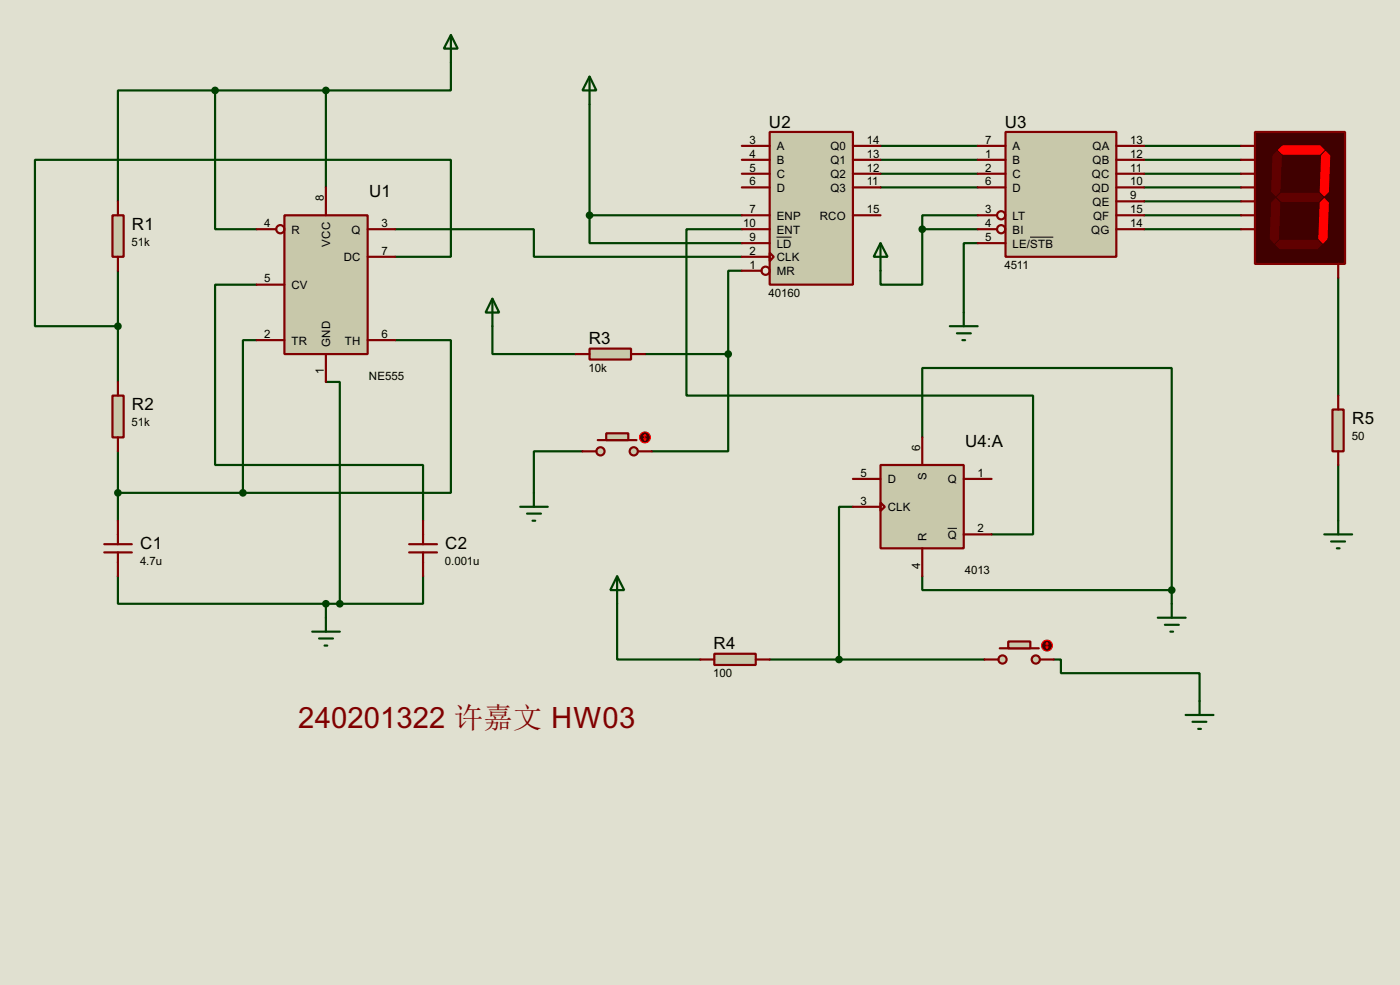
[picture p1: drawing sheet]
<svg xmlns="http://www.w3.org/2000/svg" width="256mm" height="180mm" viewBox="0 0 256 180" stroke-linecap="round" stroke-linejoin="round" font-family="sans-serif">
<path d="M0 0h256.5v180.3h-256.5z" fill="#e0e0d0"/>
<g fill="none" stroke="#004000" stroke-width=".4">
<path d="M39.4 16.6h-17.8v20.3M39.4 16.6v25.4h7.6M39.4 16.6h20.3M59.7 16.6v17.7M82.6 11.5v5.1h-22.9M108 19.1v20.3M108 39.4v5.1h27.9M108 39.4h27.9M161.3 26.7h17.8M161.3 29.3h17.8M161.3 31.8h17.8M161.3 34.3h17.8"/>
<path d="M179.1 39.4h-10.1v2.6M209.6 26.7h17.8M209.6 29.3h17.8M209.6 31.8h17.8M209.6 34.3h17.8M209.6 36.9h17.8M209.6 39.4h17.8M21.6 49.6v20.3M47 52.1h-7.6v33h38.1v10.2M72.4 47h10.2v-17.7h-76.2v30.4h15.2M72.4 42h25.4v5h38.1M90.2 59.7v5.1h15.3"/>
<path d="M135.9 42h-10.1v30.4h63.5v25.4h-7.6M135.9 49.6h-2.5v15.2M169 42v10.1h-7.7v-2.5M169 42h10.1M179.1 44.5h-2.5v12.7M209.6 42h17.8M245.2 50.9v21.5M47 62.3h-2.5v27.9M59.7 69.9h2.6v40.6M72.4 62.3h10.2v27.9h-38.1M118.2 64.8h15.2M133.4 64.8v17.8h-14"/>
<path d="M21.6 82.6v12.7M21.6 90.2h22.9M106.7 82.6h-8.9v7.6M156.3 92.8h-2.6v27.9M169 80.1v-12.7h45.7v40.6M245.2 85.1v10.2M21.6 105.5v5h38.1M59.7 110.5v2.6M59.7 110.5h2.6M77.5 105.5v5h-15.2M113.1 110.5v10.2h15.2M169 105.5v2.5h45.7"/>
<path d="M214.7 108v2.5M141 120.7h39.4M193.1 120.7h1.3v2.5h25.4v5.1"/>
</g>
<path d="M52.1 39.4h15.3v25.4h-15.3z" fill="#c8c8aa" stroke="#800000" stroke-width=".4"/>
<g fill="none" stroke="#800000" stroke-width=".4">
<path d="M59.7 34.3v5.1M47 42h3.6M47 52.1h5.1M67.4 42h5M67.4 47h5M47 62.3h5.1M59.7 64.8v5.1M67.4 62.3h5"/>
<circle cx="51.3" cy="42" r=".75"/>
</g>
<path d="M20.6 39.4h2.1v7.6h-2.1z" fill="#c8c8aa" stroke="#800000" stroke-width=".4"/>
<path d="M21.6 36.9v2.5M21.6 47v2.6" fill="none" stroke="#800000" stroke-width=".4"/>
<path d="M20.6 72.4h2.1v7.7h-2.1z" fill="#c8c8aa" stroke="#800000" stroke-width=".4"/>
<path d="M21.6 69.9v2.5M19.1 99.6h5.1M21.6 80.1v2.5M21.6 95.3v4.3M75 99.6h5.1M77.5 95.3v4.3M19.1 101.1h5.1M21.6 101.1v4.4M75 101.1h5.1M77.5 101.1v4.4" fill="none" stroke="#800000" stroke-width=".4"/>
<path d="M82.6 6.4l1.3 2.5h-2.6zM82.6 6.4v5.1M90.2 54.7l1.3 2.5h-2.5zM90.2 54.7v5M57.2 115.6h5.1M58.5 116.9h2.5M59.5 118.2h.5M59.7 113.1v2.5" fill="none" stroke="#004000" stroke-width=".4"/>
<path d="M108 63.8h7.6v2h-7.6z" fill="#c8c8aa" stroke="#800000" stroke-width=".4"/>
<path d="M105.5 64.8h2.5M115.6 64.8h2.6" fill="none" stroke="#800000" stroke-width=".4"/>
<g fill="#c8c8aa" stroke="#800000" stroke-width=".4">
<circle cx="116.1" cy="82.6" r=".75"/>
<circle cx="110" cy="82.6" r=".75"/>
</g>
<path d="M109.5 80.6h7.1" fill="none" stroke="#800000" stroke-width=".4"/>
<path d="M111.1 79.3h4v1.3h-4z" fill="#c8c8aa" stroke="#800000" stroke-width=".4"/>
<path d="M106.7 82.6h2.6M116.9 82.6h2.5" fill="none" stroke="#800000" stroke-width=".4"/>
<circle cx="118.1" cy="80.1" r="1" fill="#400000" stroke="#f00" stroke-width=".2"/>
<path d="M118.2 79.6v1M118.2 79.6l-.3 .2M118.2 79.6l.2 .2M117.9 80.3l.3 .3M118.4 80.3l-.2 .3" fill="none" stroke="#f00" stroke-width=".2"/>
<g fill="#004000" stroke="#004000" stroke-width=".4">
<circle cx="59.7" cy="110.5" r=".5"/>
<circle cx="39.4" cy="16.6" r=".5"/>
<circle cx="59.7" cy="16.6" r=".5"/>
<circle cx="21.6" cy="59.7" r=".5"/>
<circle cx="21.6" cy="90.2" r=".5"/>
<circle cx="44.5" cy="90.2" r=".5"/>
<circle cx="62.2" cy="110.5" r=".5"/>
</g>
<path d="M141 24.2h15.3v27.9h-15.3z" fill="#c8c8aa" stroke="#800000" stroke-width=".4"/>
<g fill="none" stroke="#800000" stroke-width=".4">
<path d="M135.9 26.7h5.1M135.9 29.3h5.1M135.9 31.8h5.1M135.9 34.3h5.1M135.9 39.4h5.1M156.3 26.7h5M156.3 29.3h5M156.3 31.8h5M156.3 34.3h5M156.3 39.4h5M135.9 42h5.1M135.9 44.5h5.1"/>
<path d="M135.9 47h5.1M135.9 49.6h3.6M141 46.3l.8 .7-.8 .8z"/>
<circle cx="140.2" cy="49.6" r=".75"/>
</g>
<path d="M142.3 43.4h2.7" fill="none" stroke="#000" stroke-width=".18"/>
<path d="M184.2 24.2h20.3v22.8h-20.3z" fill="#c8c8aa" stroke="#800000" stroke-width=".4"/>
<g fill="none" stroke="#800000" stroke-width=".4">
<path d="M179.1 26.7h5.1M179.1 29.3h5.1M179.1 31.8h5.1M179.1 34.3h5.1M179.1 39.4h3.6M204.5 26.7h5.1M204.5 29.3h5.1M204.5 31.8h5.1M204.5 34.3h5.1M204.5 39.4h5.1M204.5 36.9h5.1M179.1 42h3.6"/>
<path d="M179.1 44.5h5.1M204.5 42h5.1"/>
<circle cx="183.4" cy="39.4" r=".75"/>
<circle cx="183.4" cy="42" r=".75"/>
</g>
<path d="M188.7 43.4h4.3" fill="none" stroke="#000" stroke-width=".18"/>
<path d="M229.9 24.2h16.5v24.1h-16.5z" fill="#400000" stroke="#800000" stroke-width=".4"/>
<g fill="#f00" stroke="#f00" stroke-width=".18">
<path d="M234.2 27.5l.8-.8h6.9l.7 .8-.7 .7h-6.9z" fill-rule="evenodd"/>
<path d="M242.9 27.7l.7 .8-.2 6.6-.8 .8-.7-.8 .2-6.6z" fill-rule="evenodd"/>
<path d="M241.9 37.1l.7-.7 .8 .7-.3 6.6-.7 .8-.8-.8z" fill-rule="evenodd"/>
</g>
<g fill="#600000" stroke="#600000" stroke-width=".18">
<path d="M234.5 44h6.9l.7 .8-.7 .7h-6.9l-.8-.7z" fill-rule="evenodd"/>
<path d="M233 37.1l.7-.7 .8 .7-.3 6.6-.7 .8-.8-.8z" fill-rule="evenodd"/>
<path d="M234 27.7l.8 .8-.3 6.6-.8 .8-.7-.8 .2-6.6z" fill-rule="evenodd"/>
<path d="M234 36.1l.8-.7h6.8l.8 .7-.8 .8h-6.8z" fill-rule="evenodd"/>
</g>
<path d="M227.4 26.7h2.5M227.4 29.3h2.5M227.4 31.8h2.5M227.4 34.3h2.5M227.4 36.9h2.5M227.4 39.4h2.5M227.4 42h2.5M245.2 48.3v2.6" fill="none" stroke="#800000" stroke-width=".4"/>
<path d="M161.3 85.1h15.3v15.3h-15.3z" fill="#c8c8aa" stroke="#800000" stroke-width=".4"/>
<path d="M156.3 87.7h5M156.3 92.8h5M161.3 92l.8 .8-.8 .7zM169 80.1v5M176.6 87.7h5.1M176.6 97.8h5.1M169 100.4v5.1" fill="none" stroke="#800000" stroke-width=".4"/>
<path d="M173.6 96.7h1.7" fill="none" stroke="#000" stroke-width=".18"/>
<g fill="#c8c8aa" stroke="#800000" stroke-width=".4">
<circle cx="189.7" cy="120.7" r=".75"/>
<circle cx="183.6" cy="120.7" r=".75"/>
</g>
<path d="M183.2 118.7h7.1" fill="none" stroke="#800000" stroke-width=".4"/>
<path d="M184.7 117.4h4.1v1.3h-4.1z" fill="#c8c8aa" stroke="#800000" stroke-width=".4"/>
<path d="M180.4 120.7h2.5M190.6 120.7h2.5" fill="none" stroke="#800000" stroke-width=".4"/>
<circle cx="191.8" cy="118.2" r="1" fill="#400000" stroke="#f00" stroke-width=".2"/>
<path d="M191.6 118.4l.2 .3M191.8 117.7v1M191.8 117.7l-.2 .2M191.8 117.7l.3 .2M192.1 118.4l-.3 .3" fill="none" stroke="#f00" stroke-width=".2"/>
<path d="M130.9 119.7h7.6v2h-7.6z" fill="#c8c8aa" stroke="#800000" stroke-width=".4"/>
<path d="M128.3 120.7h2.6M138.5 120.7h2.5" fill="none" stroke="#800000" stroke-width=".4"/>
<path d="M244.1 75h2.1v7.6h-2.1z" fill="#c8c8aa" stroke="#800000" stroke-width=".4"/>
<path d="M245.2 72.4v2.6M245.2 82.6v2.5" fill="none" stroke="#800000" stroke-width=".4"/>
<g fill="none" stroke="#004000" stroke-width=".4">
<path d="M108 14l1.3 2.6h-2.6zM108 14v5.1M161.3 44.5l1.3 2.5h-2.5zM161.3 44.5v5.1M174 59.7h5.1M176.6 57.2v2.5M175.3 61h2.6M176.3 62.3h.5M95.3 92.8h5.1M96.6 94h2.5M97.6 95.3h.5M97.8 90.2v2.6"/>
<path d="M242.6 97.8h5.1M243.9 99.1h2.5M245.2 95.3v2.5M113.1 105.5l1.3 2.5h-2.6zM113.1 105.5v5M212.1 113.1h5.1M213.4 114.4h2.6M214.4 115.6h.5M214.7 110.5v2.6M244.9 100.4h.5M217.2 130.9h5.1M218.5 132.1h2.5"/>
<path d="M219.5 133.4h.5M219.8 128.3v2.6"/>
</g>
<g fill="#004000" stroke="#004000" stroke-width=".4">
<circle cx="168.9" cy="42" r=".5"/>
<circle cx="108" cy="39.4" r=".5"/>
<circle cx="133.4" cy="64.8" r=".5"/>
<circle cx="214.6" cy="108" r=".5"/>
<circle cx="153.7" cy="120.7" r=".5"/>
</g>
<text font-size="6" fill="#800000" x="54.7" y="133.3">240201322 许嘉文 HW03</text>
<g font-size="3.5">
<text x="140.9" y="23.3">U2</text>
<text x="184.1" y="23.3">U3</text>
<text x="67.6" y="36">U1</text>
<text x="24.2" y="42.1">R1</text>
<text x="107.9" y="63">R3</text>
<text x="24.2" y="75.1">R2</text>
<text x="247.7" y="77.6">R5</text>
<text x="176.8" y="81.8">U4:A</text>
<text x="25.7" y="100.5">C1</text>
<text x="81.6" y="100.5">C2</text>
<text x="130.7" y="118.9">R4</text>
</g>
<g font-size="2.4">
<text x="137.3" y="26.3">3</text>
<text x="137.3" y="28.9">4</text>
<text x="142.3" y="27.5">A</text>
<text x="152.1" y="27.5">Q0</text>
<text x="158.8" y="26.3">14</text>
<text x="158.8" y="28.9">13</text>
<text x="180.5" y="26.3">7</text>
<text x="180.5" y="28.9">1</text>
<text x="185.5" y="27.5">A</text>
<text x="200.1" y="27.5">QA</text>
<text x="207.1" y="26.3">13</text>
<text x="207.1" y="28.9">12</text>
<text x="137.3" y="31.4">5</text>
<text x="137.3" y="33.9">6</text>
<text x="142.3" y="30">B</text>
<text x="142.3" y="32.6">C</text>
<text x="142.3" y="35.1">D</text>
<text x="152.1" y="30">Q1</text>
<text x="152.1" y="32.6">Q2</text>
<text x="152.1" y="35.1">Q3</text>
<text x="158.8" y="31.4">12</text>
<text x="158.8" y="33.9">11</text>
<text x="180.5" y="31.4">2</text>
<text x="180.5" y="33.9">6</text>
<text x="185.5" y="30">B</text>
<text x="185.5" y="32.6">C</text>
<text x="185.5" y="35.1">D</text>
<text x="200" y="32.6">QC</text>
<text x="200" y="35.1">QD</text>
<text x="200.1" y="30">QB</text>
<text x="207.1" y="31.4">11</text>
<text x="207.1" y="33.9">10</text>
<text x="48.4" y="41.6">4</text>
<text x="59.3" y="36.9" transform="rotate(-90 59.3 36.9)">8</text>
<text x="69.9" y="41.6">3</text>
<text x="136.2" y="41.6">10</text>
<text x="137.3" y="39">7</text>
<text x="142.3" y="40.2">ENP</text>
<text x="150.2" y="40.2">RCO</text>
<text x="158.8" y="39">15</text>
<text x="180.5" y="39">3</text>
<text x="180.5" y="41.6">4</text>
<text x="185.5" y="40.2">LT</text>
<text x="200.1" y="37.7">QE</text>
<text x="200.2" y="40.2">QF</text>
<text x="207.1" y="36.5">9</text>
<text x="207.1" y="39">15</text>
<text x="207.1" y="41.6">14</text>
<text x="24.1" y="45">51k</text>
<text x="53.4" y="42.7">R</text>
<text x="60.5" y="45.2" transform="rotate(-90 60.5 45.2)">VCC</text>
<text x="63" y="47.8">DC</text>
<text x="64.4" y="42.7">Q</text>
<text x="69.9" y="46.6">7</text>
<text x="137.3" y="44.1">9</text>
<text x="137.3" y="46.6">2</text>
<text x="142.3" y="42.7">ENT</text>
<text x="142.3" y="45.3">LD</text>
<text x="142.3" y="47.8">CLK</text>
<text x="180.5" y="44.1">5</text>
<text x="185.5" y="42.7">BI</text>
<text x="185.5" y="45.3">LE/STB</text>
<text x="199.9" y="42.7">QG</text>
<text x="48.4" y="51.7">5</text>
<text x="53.4" y="52.9">CV</text>
<text x="137.3" y="49.2">1</text>
<text x="142.3" y="50.4">MR</text>
<text x="184" y="49.2">4511</text>
<text x="140.8" y="54.3">40160</text>
<text x="48.4" y="61.9">2</text>
<text x="53.4" y="63.1">TR</text>
<text x="60.5" y="63.5" transform="rotate(-90 60.5 63.5)">GND</text>
<text x="63.2" y="63.1">TH</text>
<text x="69.9" y="61.9">6</text>
<text x="59.3" y="68.5" transform="rotate(-90 59.3 68.5)">1</text>
<text x="67.6" y="69.5">NE555</text>
<text x="107.8" y="68">10k</text>
<text x="24.1" y="78.1">51k</text>
<text x="168.6" y="82.6" transform="rotate(-90 168.6 82.6)">6</text>
<text x="247.7" y="80.6">50</text>
<text x="157.7" y="87.3">5</text>
<text x="162.6" y="88.5">D</text>
<text x="169.8" y="87.8" transform="rotate(-90 169.8 87.8)">S</text>
<text x="173.6" y="88.5">Q</text>
<text x="179.1" y="87.3">1</text>
<text x="157.7" y="92.4">3</text>
<text x="162.6" y="93.6">CLK</text>
<text x="169.8" y="99.1" transform="rotate(-90 169.8 99.1)">R</text>
<text x="173.6" y="98.6">Q</text>
<text x="179.1" y="97.4">2</text>
<text x="25.7" y="103.5">4.7u</text>
<text x="81.5" y="103.5">0.001u</text>
<text x="168.6" y="104.1" transform="rotate(-90 168.6 104.1)">4</text>
<text x="176.8" y="105.1">4013</text>
<text x="130.7" y="123.9">100</text>
</g>
</svg>
